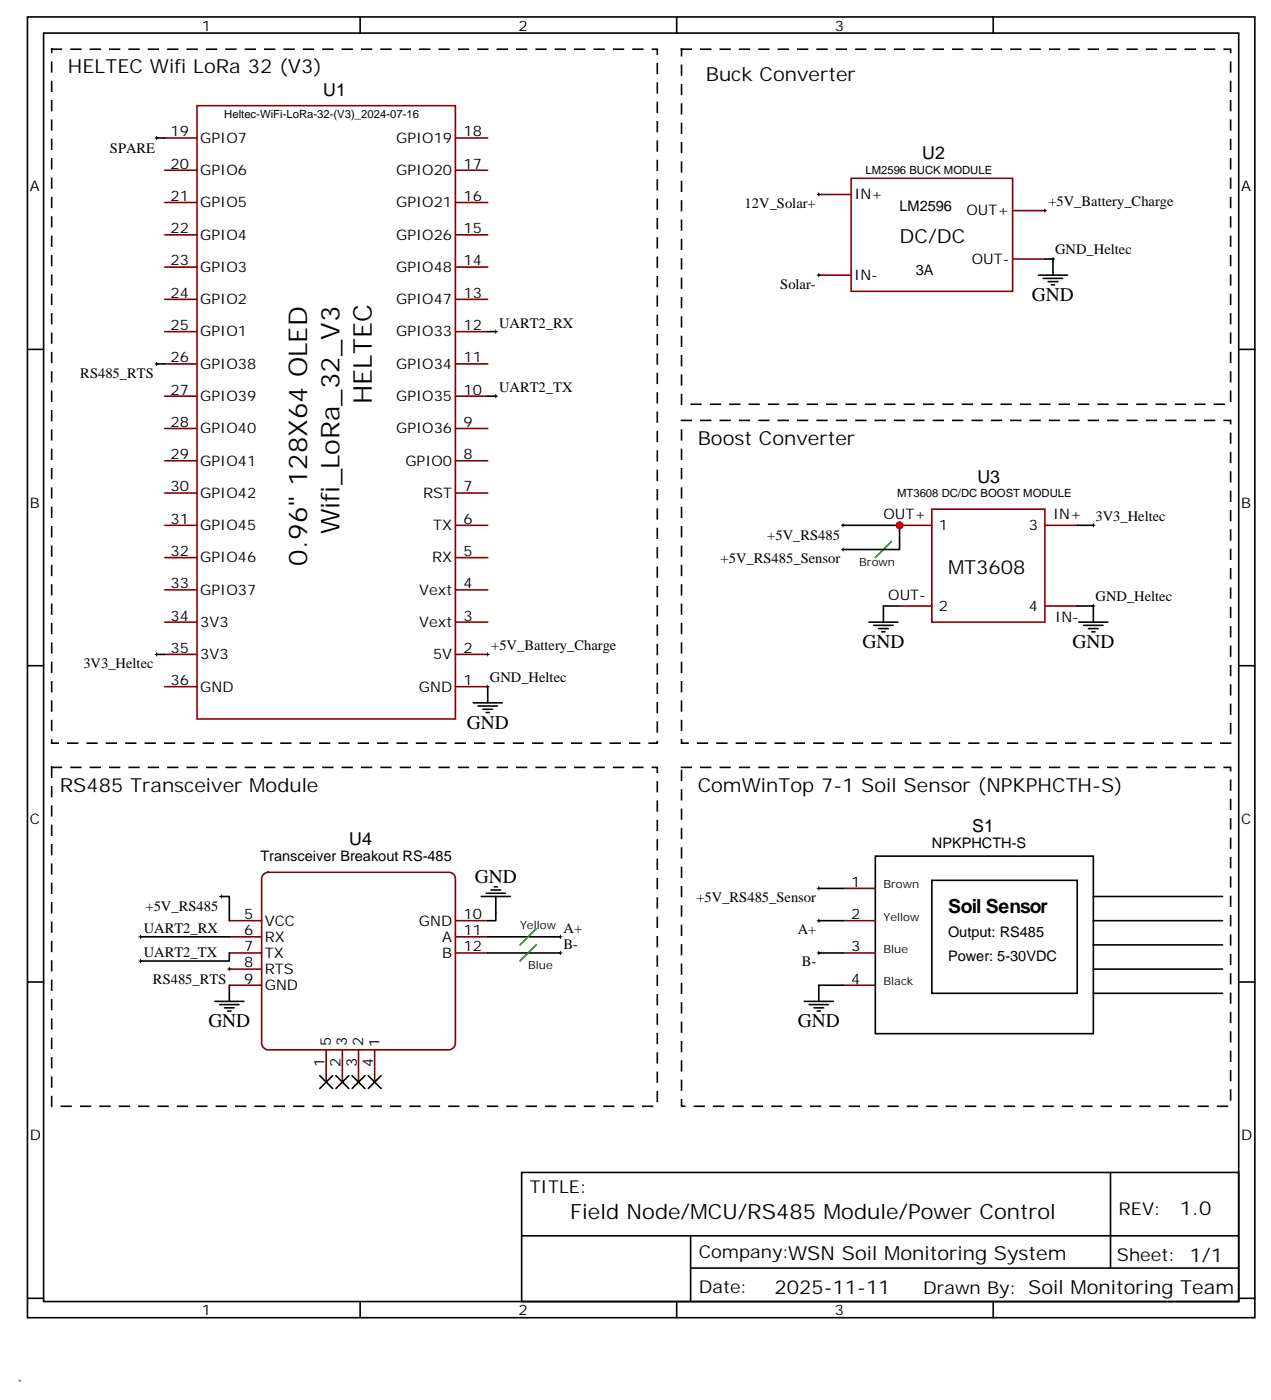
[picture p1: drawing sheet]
<svg xmlns="http://www.w3.org/2000/svg" width="278mm" height="306mm" viewBox="0 0 278 306" stroke-linecap="round" stroke-linejoin="round" font-family="sans-serif">
<g fill="none" stroke="#000" stroke-width=".35">
<path d="M6 3.7h268.1v284.3h-268.1zM9.5 7.2h261.1v277.3h-261.1zM78.7 3.7v3.5M147.8 3.7v3.5M217 3.7v3.5M6 76.4h3.5M270.6 76.4h3.5M6 145.5h3.5M270.6 145.5h3.5M6 214.7h3.5M270.6 214.7h3.5M113.9 256.3h156.7v28.2h-156.7z"/>
<path d="M242.6 256.3v20.9M114 270.1h156.5M150.9 277.2h119.6M150.9 270.1v14.2M6 283.8h3.5M78.7 284.5v3.5M147.8 284.5v3.5M217 284.5v3.5M270.6 283.8h3.5"/>
</g>
<g fill="none" stroke="#870000" stroke-width=".35">
<path d="M36 37.2h7M36 30.2h7M43 23.1h56.5v134.1h-56.5zM99.5 37.2h7M99.5 30.2h7M36 58.4h7M36 51.3h7M36 44.3h7M99.5 58.4h7M99.5 51.3h7M99.5 44.3h7M36 79.6h7"/>
<path d="M36 72.5h7M36 65.4h7M99.5 79.6h7M99.5 72.5h7M99.5 65.4h7M36 93.7h7M36 86.6h7M99.5 93.7h7M99.5 86.6h7M36 114.8h7M36 107.8h7M36 100.7h7"/>
<path d="M99.5 114.8h7M99.5 107.8h7M99.5 100.7h7M36 136h7M36 128.9h7M36 121.9h7M99.5 136h7M99.5 128.9h7M99.5 121.9h7M36 150.1h7M36 143.1h7M99.5 150.1h7"/>
<path d="M99.5 143.1h7"/>
</g>
<path d="M57.5 191.3l.3-.4 .8-.2h39.5a1.41 1.41 0 0 1 1.4 1.4v36a1.51 1.51 0 0 1-1.4 1.4h-39.5a1.51 1.51 0 0 1-1.5-1.4v-36z" fill="#fff" stroke="#870000" stroke-width=".35"/>
<path d="M50.1 201.3h7M50.1 204.8h7M50.1 208.3h7M50.1 211.8h7M50.1 215.4h7M99.5 201.3h7M99.5 204.8h7M99.5 208.3h7M71.3 229.5v7M74.8 229.5v7M78.3 229.5v7M81.8 229.5v7" fill="none" stroke="#870000" stroke-width=".35"/>
<path d="M33.9 79.6h.7M34.2 79.2v.7M107.9 86.6h.8M108.3 86.3v.7M122.1 204.8h.7M122.4 204.4v.7" fill="none" stroke="#000" stroke-width=".22"/>
<g fill="none" stroke="#000" stroke-width=".35">
<path d="M34.2 79.6h1.8M106.5 86.6h1.8M103.4 153.6h6.3M104.4 154.3h4.3M105.5 155h2.1M106.2 155.8h.7M106.5 150.1v3.5M105.1 196h6.4M106.2 195.3h4.2M107.2 194.6h2.2M107.9 193.9h.8M108.3 196v5.3h-1.8"/>
<path d="M46.9 218.9h6.4M48 219.6h4.2M50.1 215.4v3.5M106.5 204.8h15.9M49 220.3h2.2M49.7 221h.7"/>
</g>
<path d="M11.3 10.8h132.3v151.7h-132.3zM11.3 167.7h132.3v74.1h-132.3z" fill="none" stroke="#000" stroke-width=".35" stroke-dasharray="2.1 2.1"/>
<circle cx="4.2" cy="301.8" r=".18" fill="#008700"/>
<g fill="none" stroke="#000" stroke-width=".22">
<path d="M33.9 30.2h.7M34.2 29.8v.7M178.5 42.5h.7M178.9 42.2v.7M178.9 59.8v.7M227.9 46h.7M228.2 45.7v.7M229.7 56.6h.7M230 56.3v.7M107.9 72.5h.8M108.3 72.1v.7M178.5 60.1h.7"/>
<path d="M183.8 114.8h.7M184.1 114.5v.7M184.1 119.8v.7M238.5 114.8h.7M238.8 114.5v.7M183.8 120.1h.7M238.5 132.5h.7M238.8 132.1v.7M33.9 143.1h.7M34.2 142.7v.7M106.2 143.1h.7M106.2 150.1h.7"/>
<path d="M106.5 142.7v.7M106.5 149.8v.7M48 196h.7M48.3 195.6v.7M178.5 194.2h.7M178.9 193.9v.7M30.3 204.8h.7M30.3 210.1h.7M30.7 204.4v.7M30.7 209.7v.7M49.7 211.8h.7M50.1 211.5v.7"/>
<path d="M122.1 208.3h.7M122.4 208v.7M178.5 208.3h.7M178.5 201.3h.7M178.9 200.9v.7M178.9 208v.7"/>
</g>
<g fill="none" stroke="#000" stroke-width=".35">
<path d="M34.2 30.2h1.8M228.2 56.6h1.8v3.5M106.5 72.5h1.8M226.8 60.1h6.4M227.9 60.9h4.2M229 61.6h2.1M229.7 62.3h.7M184.1 114.8h12.4v5.3h-12.4M235.3 114.8h3.5M189.8 136h6.3M190.9 136.7h4.2M191.9 137.4h2.1"/>
<path d="M192.6 138.1h.7M196.5 132.5h-3.5v3.5M235.3 132.5h3.5v3.5M235.7 136h6.3M236.7 136.7h4.2M237.8 137.4h2.1M238.5 138.1h.7M34.2 143.1h1.8M48.3 196h1.8v5.3M178.9 194.2h5.2M191.2 187.1h47.6v38.9h-47.6zM203.6 192.4h31.7v24.7h-31.7z"/>
<path d="M238.8 196h28.3M30.7 204.8h19.4M50.1 208.3v1.8h-19.4M106.5 208.3h15.9M175.7 218.9h6.3M176.7 219.6h4.3M178.9 208.3h5.2M178.9 201.3h5.2M184.1 215.4h-5.2v3.5M238.8 201.3h28.3M238.8 206.6h28.3M238.8 211.8h28.3"/>
<path d="M238.8 217.1h28.3M69.8 235.1l2.9 2.8M72.7 235.1l-2.9 2.8M73.4 235.1l2.8 2.8M76.2 235.1l-2.8 2.8M76.9 235.1l2.8 2.8M79.7 235.1l-2.8 2.8M80.4 235.1l2.9 2.8M83.3 235.1l-2.9 2.8M177.8 220.3h2.1M178.5 221h.7"/>
</g>
<path d="M194.7 118.4l-3.5 3.5M117.1 206.6l-3.5 3.5M117.1 203l-3.5 3.6" fill="none" stroke="#008700" stroke-width=".35"/>
<path d="M148.9 10.8h119.9v77.6h-119.9zM148.9 91.9h119.9v70.6h-119.9zM148.9 167.7h119.9v74.1h-119.9z" fill="none" stroke="#000" stroke-width=".35" stroke-dasharray="2.1 2.1"/>
<g fill="none" stroke="#870000" stroke-width=".35">
<path d="M185.9 39h35.3v24.7h-35.3zM178.9 42.5h7M221.2 46h7M221.2 56.6h7M178.9 60.1h7M196.5 114.8h7.1M203.6 111.3h24.6v24.7h-24.6zM228.2 114.8h7.1M196.5 132.5h7.1M228.2 132.5h7.1M184.1 194.2h7.1M184.1 201.3h7.1"/>
<path d="M184.1 208.3h7.1M184.1 215.4h7.1"/>
</g>
<circle cx="196.5" cy="114.8" r=".88" fill="#c00"/>
<g font-size="5.6">
<text x="81.2" y="88.4" transform="rotate(-90 81.2 88.4)">HELTEC</text>
<text x="74.2" y="116.8" transform="rotate(-90 74.2 116.8)">Wifi_LoRa_32_V3</text>
<text x="67.1" y="123.6" transform="rotate(-90 67.1 123.6)">0.96&quot; 128X64 OLED</text>
</g>
<text font-size="4.6" x="124.5" y="266.5">Field Node/MCU/RS485 Module/Power Control</text>
<g font-size="4.2">
<text x="14.8" y="16.1">HELTEC Wifi LoRa 32 (V3)</text>
<text x="154.2" y="17.8">Buck Converter</text>
<text x="196.5" y="53.1">DC/DC</text>
<text x="225.4" y="65.8">GND</text>
<text x="152.4" y="97.2">Boost Converter</text>
<text x="207.1" y="125.4">MT3608</text>
<text x="188.4" y="141.6">GND</text>
<text x="234.2" y="141.6">GND</text>
<text x="102" y="159.3">GND</text>
<text x="13.1" y="173">RS485 Transceiver Module</text>
<text x="152.4" y="173">ComWinTop 7-1 Soil Sensor (NPKPHCTH-S)</text>
<text x="103.7" y="192.9">GND</text>
<text x="207.1" y="199.5">Soil Sensor</text>
<text x="45.5" y="224.5">GND</text>
<text x="174.3" y="224.5">GND</text>
<text x="257.7" y="265.6">1.0</text>
<text x="169.2" y="282.9">2025-11-11</text>
</g>
<g font-size="3.9">
<text x="70.6" y="20.9">U1</text>
<text x="201.4" y="34.7">U2</text>
<text x="213.5" y="105.5">U3</text>
<text x="76.3" y="184.7">U4</text>
<text x="212.4" y="181.9">S1</text>
<text x="115.7" y="260.9">TITLE:</text>
<text x="244.3" y="265.6">REV:</text>
<text x="152.6" y="275.1">Company:WSN Soil Monitoring System</text>
<text x="244" y="275.7">Sheet: 1/1</text>
<text x="152.6" y="282.8">Date:</text>
<text x="201.7" y="282.8">Drawn By: Soil Monitoring Team</text>
</g>
<g font-size="3.2">
<text x="44.1" y="6.7">1</text>
<text x="113.2" y="6.7">2</text>
<text x="182.4" y="6.7">3</text>
<text x="37.2" y="29.8">19</text>
<text x="101.2" y="29.8">18</text>
<text x="24" y="33.3">SPARE</text>
<text x="43.7" y="31.2">GPIO7</text>
<text x="86.5" y="31.2">GPIO19</text>
<text x="6.5" y="41.8">A</text>
<text x="37.2" y="36.9">20</text>
<text x="43.7" y="38.3">GPIO6</text>
<text x="86.5" y="38.3">GPIO20</text>
<text x="101.2" y="36.9">17</text>
<text x="271.1" y="41.8">A</text>
<text x="37.2" y="43.9">21</text>
<text x="43.7" y="45.3">GPIO5</text>
<text x="86.5" y="45.3">GPIO21</text>
<text x="101.2" y="43.9">16</text>
<text x="162.7" y="45.5">12V_Solar+</text>
<text x="186.6" y="43.6">IN+</text>
<text x="196.5" y="46">LM2596</text>
<text x="211.1" y="47.1">OUT+</text>
<text x="229" y="45">+5V_Battery_Charge</text>
<text x="37.2" y="51">22</text>
<text x="43.7" y="52.4">GPIO4</text>
<text x="86.5" y="52.4">GPIO26</text>
<text x="101.2" y="51">15</text>
<text x="37.2" y="58">23</text>
<text x="43.7" y="59.4">GPIO3</text>
<text x="86.5" y="59.4">GPIO48</text>
<text x="101.2" y="58">14</text>
<text x="212.3" y="57.7">OUT-</text>
<text x="230.5" y="55.6">GND_Heltec</text>
<text x="37.2" y="65.1">24</text>
<text x="101.2" y="65.1">13</text>
<text x="170.4" y="63.1">Solar-</text>
<text x="186.6" y="61.2">IN-</text>
<text x="200" y="60.1">3A</text>
<text x="43.7" y="66.5">GPIO2</text>
<text x="86.5" y="66.5">GPIO47</text>
<text x="109" y="71.6">UART2_RX</text>
<text x="37.2" y="72.1">25</text>
<text x="43.7" y="73.6">GPIO1</text>
<text x="86.5" y="73.6">GPIO33</text>
<text x="101.2" y="72.1">12</text>
<text x="17.5" y="82.7">RS485_RTS</text>
<text x="37.2" y="79.2">26</text>
<text x="43.7" y="80.6">GPIO38</text>
<text x="86.5" y="80.6">GPIO34</text>
<text x="101.2" y="79.2">11</text>
<text x="37.2" y="86.3">27</text>
<text x="43.7" y="87.7">GPIO39</text>
<text x="86.5" y="87.7">GPIO35</text>
<text x="101.2" y="86.3">10</text>
<text x="109" y="85.7">UART2_TX</text>
<text x="37.2" y="93.3">28</text>
<text x="43.7" y="94.7">GPIO40</text>
<text x="86.5" y="94.7">GPIO36</text>
<text x="101.2" y="93.3">9</text>
<text x="37.2" y="100.4">29</text>
<text x="43.7" y="101.8">GPIO41</text>
<text x="88.6" y="101.8">GPIO0</text>
<text x="101.2" y="100.4">8</text>
<text x="37.2" y="107.4">30</text>
<text x="101.2" y="107.4">7</text>
<text x="6.5" y="110.9">B</text>
<text x="43.7" y="108.8">GPIO42</text>
<text x="92.4" y="108.8">RST</text>
<text x="193" y="113.4">OUT+</text>
<text x="230.1" y="113.4">IN+</text>
<text x="239.3" y="113.8">3V3_Heltec</text>
<text x="271.1" y="110.9">B</text>
<text x="37.2" y="114.5">31</text>
<text x="43.7" y="115.9">GPIO45</text>
<text x="94.6" y="115.9">TX</text>
<text x="101.2" y="114.5">6</text>
<text x="167.6" y="118">+5V_RS485</text>
<text x="205.1" y="115.9">1</text>
<text x="224.7" y="115.9">3</text>
<text x="37.2" y="121.5">32</text>
<text x="43.7" y="122.9">GPIO46</text>
<text x="94.4" y="122.9">RX</text>
<text x="101.2" y="121.5">5</text>
<text x="157.4" y="123.1">+5V_RS485_Sensor</text>
<text x="37.2" y="128.6">33</text>
<text x="43.7" y="130">GPIO37</text>
<text x="91.6" y="130">Vext</text>
<text x="101.2" y="128.6">4</text>
<text x="194" y="131.1">OUT-</text>
<text x="239.3" y="131.5">GND_Heltec</text>
<text x="37.2" y="135.6">34</text>
<text x="43.7" y="137.1">3V3</text>
<text x="91.6" y="137.1">Vext</text>
<text x="101.2" y="135.6">3</text>
<text x="205.1" y="133.5">2</text>
<text x="224.7" y="133.5">4</text>
<text x="230.5" y="136">IN-</text>
<text x="37.2" y="142.7">35</text>
<text x="101.2" y="142.7">2</text>
<text x="107.3" y="142">+5V_Battery_Charge</text>
<text x="18.2" y="146">3V3_Heltec</text>
<text x="37.2" y="149.8">36</text>
<text x="43.7" y="144.1">3V3</text>
<text x="94.6" y="144.1">5V</text>
<text x="101.2" y="149.8">1</text>
<text x="107" y="149.1">GND_Heltec</text>
<text x="43.7" y="151.2">GND</text>
<text x="91.5" y="151.2">GND</text>
<text x="6.5" y="180.1">C</text>
<text x="203.6" y="185.4">NPKPHCTH-S</text>
<text x="271.1" y="180.1">C</text>
<text x="56.9" y="188.3">Transceiver Breakout RS-485</text>
<text x="152.1" y="197.2">+5V_RS485_Sensor</text>
<text x="185.9" y="193.9">1</text>
<text x="31.4" y="203.9">UART2_RX</text>
<text x="31.8" y="199.1">+5V_RS485</text>
<text x="53.4" y="200.9">5</text>
<text x="57.9" y="202.3">VCC</text>
<text x="91.5" y="202.3">GND</text>
<text x="101.2" y="200.9">10</text>
<text x="123.1" y="203.9">A+</text>
<text x="185.9" y="200.9">2</text>
<text x="31.4" y="209.2">UART2_TX</text>
<text x="53.4" y="204.4">6</text>
<text x="53.4" y="208">7</text>
<text x="57.9" y="205.8">RX</text>
<text x="57.9" y="209.4">TX</text>
<text x="96.6" y="209.4">B</text>
<text x="96.6" y="205.8">A</text>
<text x="101.2" y="204.4">11</text>
<text x="101.2" y="208">12</text>
<text x="123.1" y="207.4">B-</text>
<text x="174.3" y="204.1">A+</text>
<text x="185.9" y="208">3</text>
<text x="207.1" y="204.8">Output: RS485</text>
<text x="33.4" y="215">RS485_RTS</text>
<text x="53.4" y="211.5">8</text>
<text x="53.4" y="215">9</text>
<text x="57.9" y="212.9">RTS</text>
<text x="175.2" y="211.2">B-</text>
<text x="185.9" y="215">4</text>
<text x="207.1" y="210.1">Power: 5-30VDC</text>
<text x="57.9" y="216.4">GND</text>
<text x="70.9" y="233.2" transform="rotate(-90 70.9 233.2)">1</text>
<text x="72.3" y="228.7" transform="rotate(-90 72.3 228.7)">5</text>
<text x="74.4" y="233.2" transform="rotate(-90 74.4 233.2)">2</text>
<text x="75.8" y="228.7" transform="rotate(-90 75.8 228.7)">3</text>
<text x="77.9" y="233.2" transform="rotate(-90 77.9 233.2)">3</text>
<text x="79.3" y="228.7" transform="rotate(-90 79.3 228.7)">2</text>
<text x="81.5" y="233.3" transform="rotate(-90 81.5 233.3)">4</text>
<text x="82.9" y="228.8" transform="rotate(-90 82.9 228.8)">1</text>
<text x="6.5" y="249.2">D</text>
<text x="271.1" y="249.2">D</text>
<text x="44.1" y="287.5">1</text>
<text x="113.2" y="287.5">2</text>
<text x="182.4" y="287.5">3</text>
</g>
<g font-size="2.5">
<text x="49" y="25.7">Heltec-WiFi-LoRa-32-(V3)_2024-07-16</text>
<text x="189" y="38.1">LM2596 BUCK MODULE</text>
<text x="196" y="108.6">MT3608 DC/DC BOOST MODULE</text>
<text x="187.7" y="123.6">Brown</text>
<text x="193" y="194.2">Brown</text>
<text x="113.6" y="203">Yellow</text>
<text x="193" y="201.3">Yellow</text>
<text x="193" y="208.3">Blue</text>
<text x="115.4" y="211.8">Blue</text>
<text x="193" y="215.4">Black</text>
</g>
</svg>
